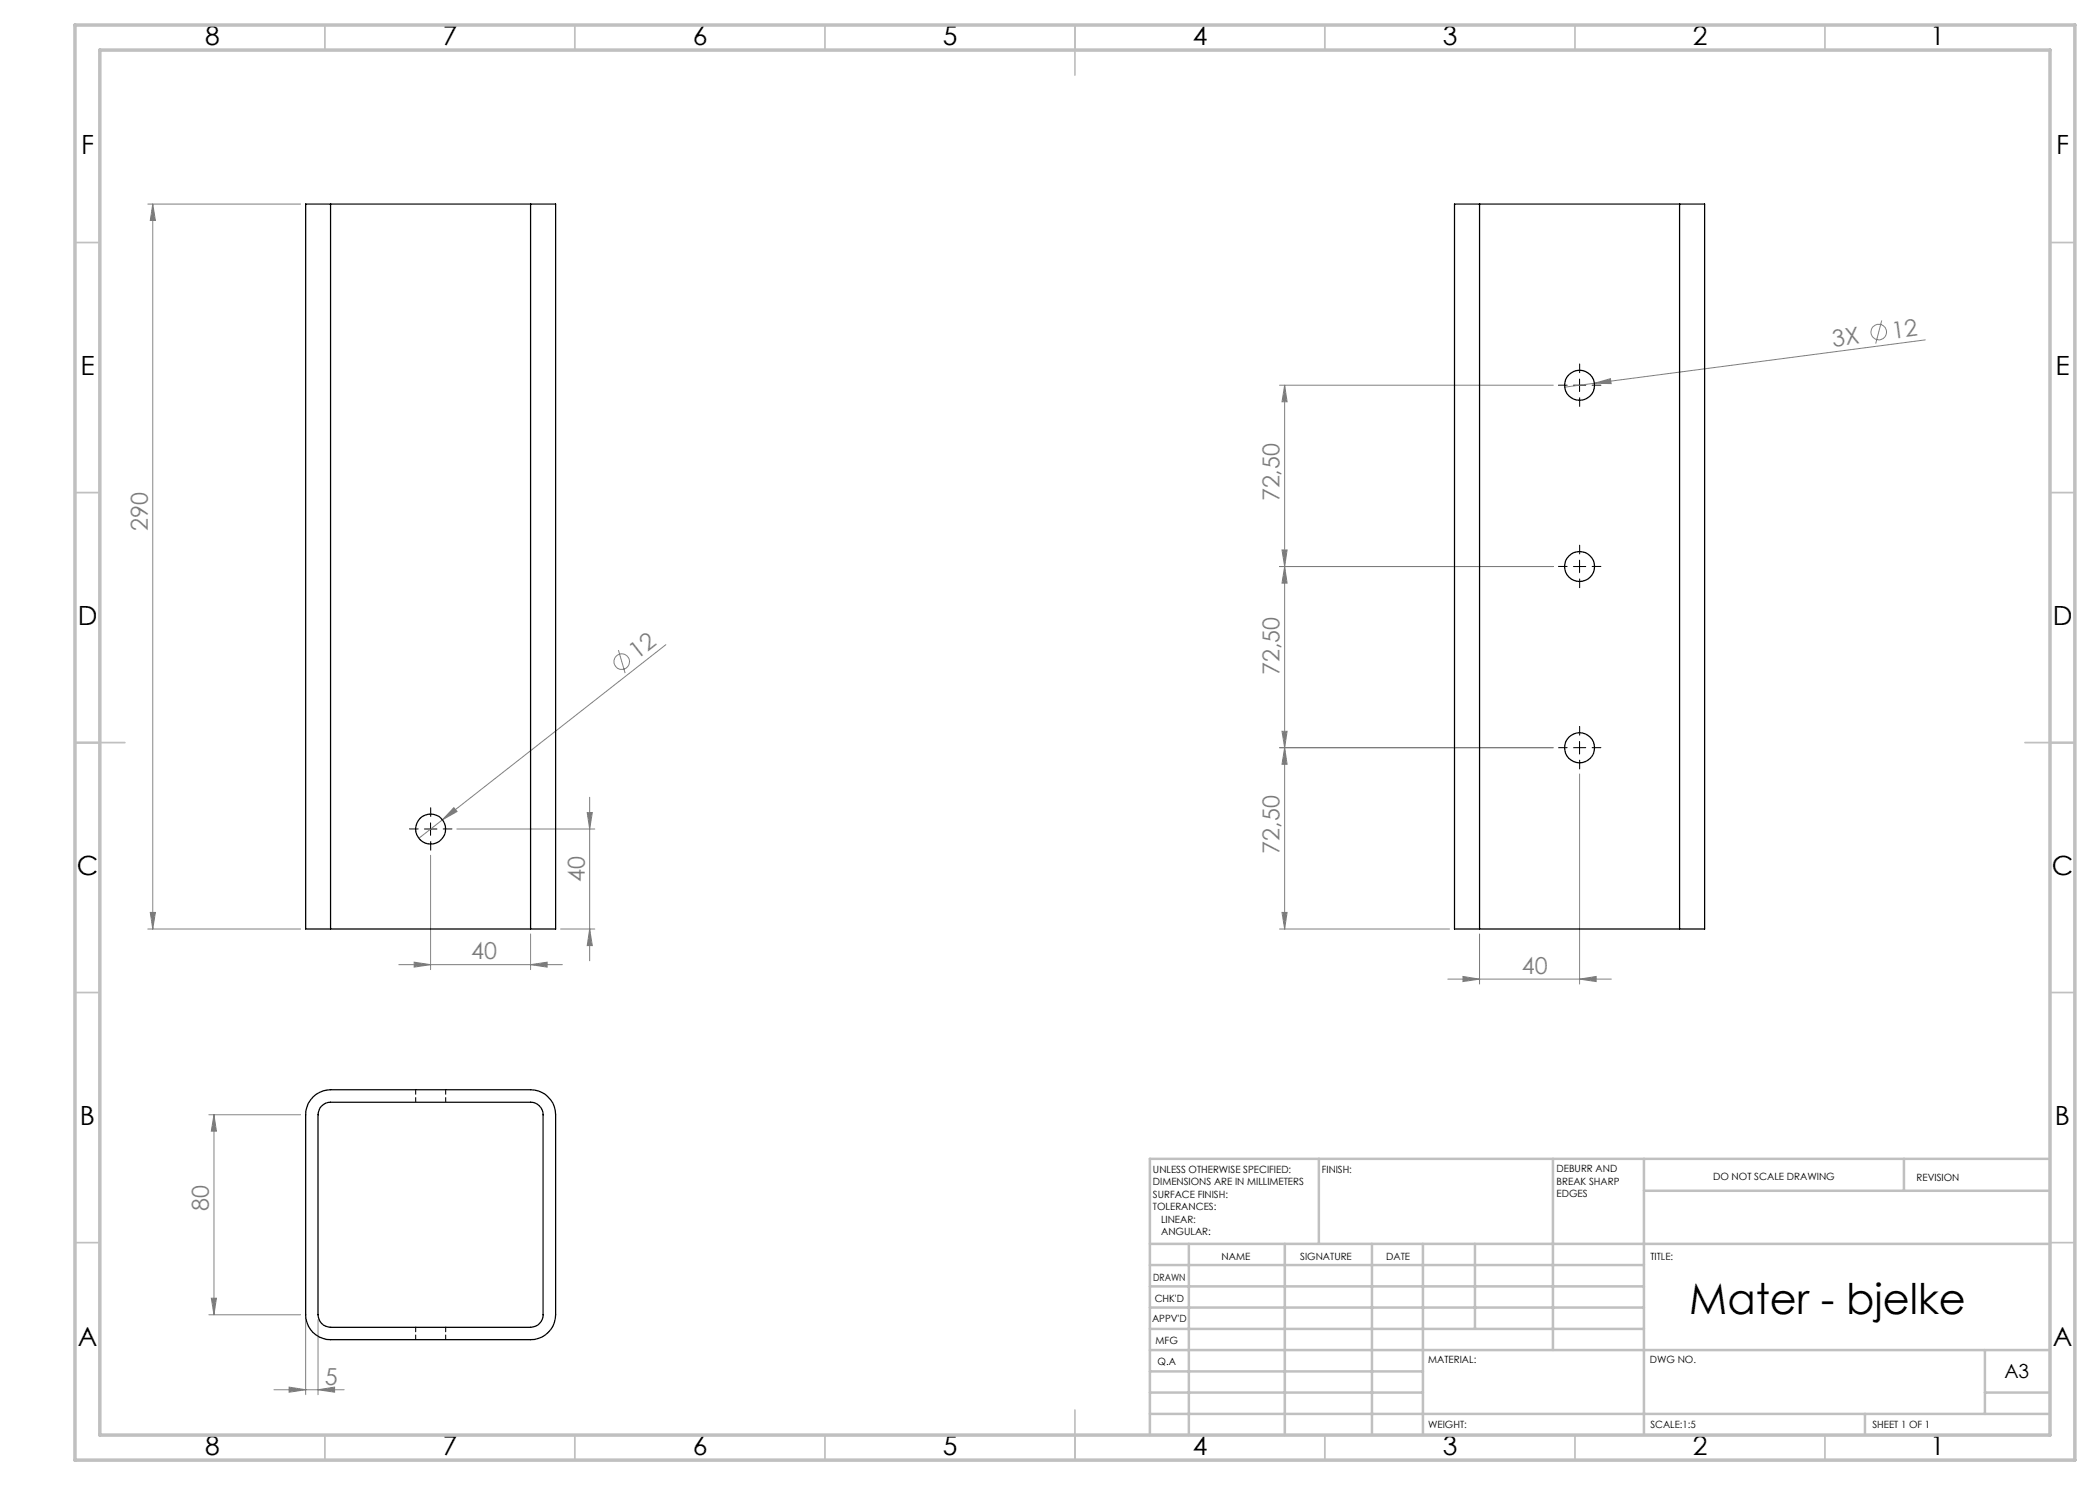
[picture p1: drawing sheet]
<svg xmlns="http://www.w3.org/2000/svg" width="420mm" height="297mm" viewBox="0 0 420 297" stroke-linecap="round" stroke-linejoin="round" font-family="sans-serif">
<g fill="none" stroke="#808080" stroke-width=".2">
<path d="M29.6 40.8h30.5M30.6 40.8v145M30.6 40.8l.5 3.3h-1zM255.9 77h54.8M256.9 77l.5 3.4h-1zM256.9 77v108.8M318.9 76.7l3.2-1 .1 1zM376.3 64.1l-1.2 4.6M385.1 68l-72.2 9.4M255.9 113.3h54.8M256.4 110h1l-.5 3.3zM256.9 113.3l.5 3.3h-1z"/>
<path d="M123.7 130l1.3 4.6M133.2 128.9l-44.7 35.1M117.9 159.5v32.7M256.4 146.3h1l-.5 3.2zM256.9 149.5l.5 3.4h-1zM310.7 149.5h-54.8M315.9 154.8v42M86.1 171.1v22.8M88.5 164l-4.8 3.7M90.8 161.5l.6 .8-2.9 1.7zM91.4 165.8h27.6M117.4 162.5h1.1l-.6 3.3z"/>
<path d="M29.6 185.8h30.5M30.1 182.5h1l-.5 3.3zM79.8 192.9h32.7M82.8 192.4l3.3 .5-3.3 .5zM106.1 192.9l3.3-.5v1zM106.1 186.8v7.1M112.1 185.8h6.9M117.9 185.8l.6 3.3h-1.1zM255.9 185.8h34M256.4 182.5h1l-.5 3.3zM289.6 195.8h32.7M292.6 195.3l3.3 .5-3.3 .5z"/>
<path d="M295.9 186.8v10M315.9 195.8l3.3-.5v1zM41.8 223h18.3M42.8 223v40M42.8 223l.5 3.2h-1zM42.3 259.6h1l-.5 3.4zM41.8 263h18.3M54.8 278h14M57.8 277.4l3.3 .6-3.3 .4zM61.1 263.9v15M63.6 278l3.3-.6v1zM63.6 263.9v15"/>
<circle cx="375.8" cy="66.4" r="1.55"/>
<circle cx="124.3" cy="132.3" r="1.56"/>
</g>
<g fill="none" stroke="#000" stroke-width=".2" stroke-dasharray="15.2 1.3 1.3 1.3">
<path d="M313.4 77h-1.7M315.9 74.5v-1.7M315.9 79.5v1.8M318.4 77h1.8M313.4 113.3h-1.7M315.9 110.8v-1.8M315.9 115.8v1.7M318.4 113.3h1.8M313.4 149.5h-1.7M315.9 147v-1.7M315.9 152v1.8M318.4 149.5h1.8"/>
<path d="M83.6 165.8h-1.7M86.1 163.3v-1.8M86.1 168.3v1.7M88.6 165.8h1.8"/>
</g>
<path d="M314.7 77h2.4M315.9 75.8v2.5M314.7 113.3h2.4M315.9 112v2.5M314.7 149.5h2.4M315.9 148.3v2.5M84.9 165.8h2.5M86.1 164.6v2.5" fill="none" stroke="#000" stroke-width=".2"/>
<g fill="none" stroke="#c0c0c0" stroke-width=".35">
<path d="M65 5v5M115 5v5M165 5v5M215 5v10M265 5v5M315 5v5M365 5v5M15 48.5h5M410 48.5h5M15 98.5h5M410 98.5h5M15 148.5h10"/>
<path d="M405 148.5h10M15 198.5h5M410 198.5h5M15 248.5h5M410 248.5h5M65 287v5M115 287v5M165 287v5M215 282v10M265 287v5M315 287v5M365 287v5"/>
</g>
<g fill="none" stroke="#c0c0c0" stroke-width=".5">
<path d="M263.8 231.8v17M310.6 231.8v38.2M328.8 231.8v55.2M328.8 238.2h81.2M380.8 231.8v6.4M410 231.8h-180v55.2M230 248.8h180M230 257.3h98.8M230 253h98.8M237.8 248.8v38.2M257 248.8v38.2M274.4 248.8v38.2"/>
<path d="M284.6 248.8v38.2M295 248.8v17M230 265.8h98.8M230 261.5h98.8M230 278.5h54.6M230 274.3h54.6M230 270h180M397 278.5h13M397 270v12.8M230 282.8h180M373 282.8v4.2"/>
</g>
<path d="M15 5h400v287h-400zM20 10h390v277h-390z" fill="none" stroke="#c0c0c0" stroke-width=".7"/>
<g fill="#808080">
<path d="M318.9 76.7l3.2-1 .1 1z"/>
<path d="M90.8 161.5l.6 .8-2.9 1.7z"/>
<path d="M82.8 192.4l3.3 .5-3.3 .5zM106.1 192.9l3.3-.5v1zM57.8 277.4l3.3 .6-3.3 .4zM63.6 278l3.3-.6v1zM292.6 195.3l3.3 .5-3.3 .5zM315.9 195.8l3.3-.5v1z"/>
<path d="M30.1 182.5h1l-.5 3.3zM30.6 40.8l.5 3.3h-1zM42.3 259.6h1l-.5 3.4zM42.8 223l.5 3.2h-1zM256.4 182.5h1l-.5 3.3zM256.9 149.5l.5 3.4h-1z"/>
<path d="M117.4 162.5h1.1l-.6 3.3zM117.9 185.8l.6 3.3h-1.1zM256.9 113.3l.5 3.3h-1zM256.4 146.3h1l-.5 3.2zM256.9 77l.5 3.4h-1zM256.4 110h1l-.5 3.3z"/>
</g>
<g fill="none" stroke="#000" stroke-width=".25">
<path d="M66.1 40.8h-5v145h5M66.1 40.8v145M66.1 40.8h40M106.1 40.8h5v145h-5M106.1 40.8v145M295.9 40.8h-5v145h5M295.9 40.8h40M295.9 40.8v145M335.9 40.8h5v145h-5M335.9 40.8v145M66.1 185.8h40M295.9 185.8h40"/>
<path d="M62.6 219.4a5.2 5.2 0 0 1 3.5-1.5h40a5.1 5.1 0 0 1 5 5.1v40a5 5 0 0 1-5 4.9h-40a4.9 4.9 0 0 1-5-4.9v-40a5 5 0 0 1 1.5-3.6zM64.3 221.2a2.32 2.32 0 0 1 1.8-.8h40a2.53 2.53 0 0 1 2.5 2.6v40a2.53 2.53 0 0 1-2.5 2.5h-40a2.53 2.53 0 0 1-2.5-2.5v-40a2.72 2.72 0 0 1 .7-1.8z"/>
<circle cx="315.9" cy="77" r="3"/>
<circle cx="315.9" cy="113.3" r="3"/>
<circle cx="315.9" cy="149.6" r="3"/>
<circle cx="86.1" cy="165.8" r="2.99"/>
</g>
<path d="M83.1 217.9v2.5M89.1 220.4v-2.5M83.1 265.4v2.5M89.1 267.9v-2.5" fill="none" stroke="#000" stroke-width=".2" stroke-dasharray="1.3 .6" stroke-dashoffset=".3"/>
<text font-size="8.5" x="337.8" y="262.8">Mater - bjelke</text>
<g font-size="5.3">
<text x="41" y="9">8</text>
<text x="88.5" y="9">7</text>
<text x="138.5" y="9">6</text>
<text x="188.5" y="9">5</text>
<text x="238.5" y="9">4</text>
<text x="288.5" y="9">3</text>
<text x="338.5" y="9">2</text>
<text x="386" y="9">1</text>
<text x="16.2" y="30.7">F</text>
<text x="411.2" y="30.7">F</text>
<text x="16.1" y="75">E</text>
<text x="411.1" y="75">E</text>
<text x="15.5" y="125">D</text>
<text x="410.5" y="125">D</text>
<text x="15.4" y="175">C</text>
<text x="410.4" y="175">C</text>
<text x="16" y="225">B</text>
<text x="411" y="225">B</text>
<text x="15.5" y="269.2">A</text>
<text x="410.5" y="269.2">A</text>
<text x="41" y="291">8</text>
<text x="88.5" y="291">7</text>
<text x="138.5" y="291">6</text>
<text x="188.5" y="291">5</text>
<text x="238.5" y="291">4</text>
<text x="288.5" y="291">3</text>
<text x="338.5" y="291">2</text>
<text x="386" y="291">1</text>
</g>
<g font-size="4.7" fill="#808080">
<text x="366.6" y="69.3" transform="rotate(-7 366.6 69.3)">3X</text>
<text x="378.5" y="67.8" transform="rotate(-7 378.5 67.8)">12</text>
<text x="255.9" y="100.3" transform="rotate(-90 255.9 100.3)">72,50</text>
<text x="29.6" y="106.2" transform="rotate(-90 29.6 106.2)">290</text>
<text x="127.4" y="132.1" transform="rotate(-38 127.4 132.1)">12</text>
<text x="255.9" y="135.1" transform="rotate(-90 255.9 135.1)">72,50</text>
<text x="255.9" y="170.7" transform="rotate(-90 255.9 170.7)">72,50</text>
<text x="117" y="176.4" transform="rotate(-90 117 176.4)">40</text>
<text x="94.3" y="191.9">40</text>
<text x="304.4" y="194.8">40</text>
<text x="41.8" y="242.1" transform="rotate(-90 41.8 242.1)">80</text>
<text x="65" y="276.9">5</text>
</g>
<text font-size="3.9" x="400.9" y="275.5">A3</text>
<g font-size="2">
<text x="230.6" y="234.6">UNLESS OTHERWISE SPECIFIED:</text>
<text x="230.6" y="237.1">DIMENSIONS ARE IN MILLIMETERS</text>
<text x="230.6" y="239.6">SURFACE FINISH:</text>
<text x="264.4" y="234.6">FINISH:</text>
<text x="311.3" y="234.5">DEBURR AND</text>
<text x="311.3" y="237">BREAK SHARP</text>
<text x="311.3" y="239.5">EDGES</text>
<text x="342.6" y="236">DO NOT SCALE DRAWING</text>
<text x="383.3" y="236.2">REVISION</text>
<text x="230.6" y="242.1">TOLERANCES:</text>
<text x="232.2" y="244.6">LINEAR:</text>
<text x="232.2" y="247.1">ANGULAR:</text>
<text x="244.3" y="252">NAME</text>
<text x="260" y="251.9">SIGNATURE</text>
<text x="277.2" y="251.9">DATE</text>
<text x="330.1" y="251.9">TITLE:</text>
<text x="230.6" y="256.1">DRAWN</text>
<text x="230.9" y="260.3">CHK'D</text>
<text x="230.4" y="264.4">APPV'D</text>
<text x="231.1" y="268.8">MFG</text>
<text x="231.5" y="273">Q.A</text>
<text x="285.6" y="272.5">MATERIAL:</text>
<text x="330" y="272.5">DWG NO.</text>
<text x="285.6" y="285.5">WEIGHT:</text>
<text x="330.1" y="285.6">SCALE:1:5</text>
<text x="374.5" y="285.6">SHEET 1 OF 1</text>
</g>
</svg>
